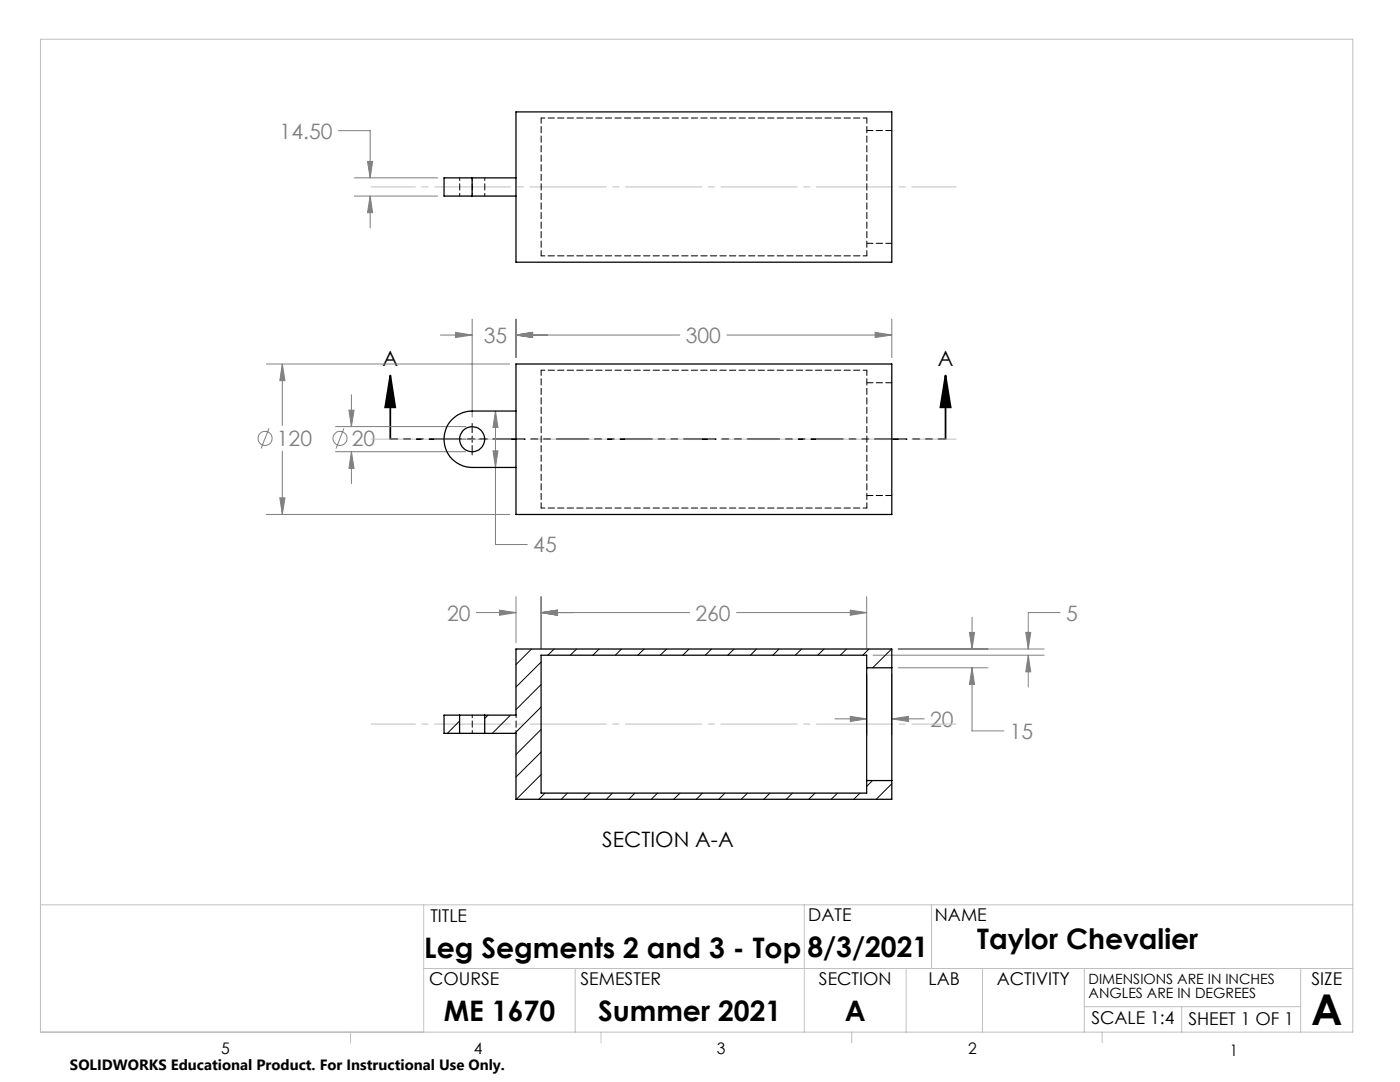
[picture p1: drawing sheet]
<svg xmlns="http://www.w3.org/2000/svg" width="279mm" height="216mm" viewBox="0 0 279 216" stroke-linecap="round" stroke-linejoin="round" font-family="sans-serif">
<g fill="none" stroke="#808080" stroke-width=".2">
<path d="M67.5 26.1h6.4v9.4M70.7 35.5h16.6M70.7 39.1h16.6M73.3 32.2h1.1l-.5 3.3zM73.9 39.1l.5 3.3h-1.1zM73.9 39.1v6.4M53.2 72.6h48.5M56.3 72.6v12.3M56.3 72.6l.6 3.4h-1.1zM70.1 78.8v6.3M87.9 66.9h6.3M90.9 66.3l3.3 .6-3.3 .4z"/>
<path d="M94.2 63.7v19.5M103 63.7v7.7M103 66.9h32.7M103 66.9l3.3-.6v1zM145.1 66.9h32.9M174.7 66.3l3.3 .6-3.3 .4zM178 63.7v7.7M53.7 85.4l-1.6 4.1M55.8 99.3h1.1l-.6 3.4zM56.3 90v12.7M67 85.1h26M67 90.1h26"/>
<path d="M68.7 85.4l-1.6 4.1M69.6 81.8h1.1l-.6 3.3zM70.1 90.1l.6 3.4h-1.1zM70.1 90.1v6.4M98.4 90h1l-.5 3.3zM98.9 82l.5 3.3h-1zM98.9 82v26.7h6.3M53.2 102.7h48.5M103 119.1v9.1M108 119.1v10.4M173 119.1v10.4M95.1 122.2h7.9"/>
<path d="M99.7 121.7l3.3 .5-3.3 .6zM108 122.2l3.3-.5v1.1zM108 122.2h29.6M147 122.2h26M169.7 121.7l3.3 .5-3.3 .6zM173 134.5v12.1M174.2 130.7h34.2M178 134.5v12.1M179.2 129.5h29.2M179.2 133.2h18M193.5 126.2h1l-.5 3.3zM194 133.2l.5 3.4h-1z"/>
<path d="M194 133.2v12.6h6.3M194 123.2v6.3M204.7 126.2h1l-.5 3.3zM205.2 130.7v6.4M205.2 130.7l.5 3.4h-1zM211.6 122.2h-6.4v7.3M166.6 143.4h6.4M169.7 142.9l3.3 .5-3.3 .6zM178 143.4l3.3-.5v1.1zM178 143.4h6.5"/>
<circle cx="52.9" cy="87.5" r="1.42"/>
<circle cx="67.8" cy="87.5" r="1.41"/>
</g>
<path d="M77.9 74.9l1 6.4h-2zM77.9 74.9v12.7M188.7 74.9l1 6.4h-2zM188.7 74.9v12.7" fill="none" stroke="#000" stroke-width=".35"/>
<path d="M91.1 87.6h1.9M93.6 87.6h1.3M94.2 84.5v1.9M94.2 87v1.3M94.2 88.9v1.9M95.5 87.6h1.9" fill="none" stroke="#000" stroke-width=".2"/>
<path d="M188.7 87.6h-110.8" fill="none" stroke="#000" stroke-width=".35" stroke-dasharray="6.3 1.3 1.3 1.3 1.3 1.3" stroke-dashoffset="4.9"/>
<path d="M74.1 37.3h116.7M74.1 87.6h116.7M74.1 144.5h116.7" fill="none" stroke="#c0c0c0" stroke-width=".2" stroke-dasharray="15.2 1.3 1.3 1.3" stroke-dashoffset="6.4"/>
<g fill="none" stroke="#c0c0c0" stroke-width=".2">
<path d="M8.1 7.8h261.9v198.2h-261.9zM8.1 180.6h261.9M84.6 180.6v25.4M84.6 193.3h185.4M114.8 193.3v12.7M160.5 180.6v25.4M180.8 193.3v12.7M185.9 180.6v12.7M196.1 193.3v12.7M216.4 193.3v12.7M259.6 193.3v12.7M70 206v2.1"/>
<path d="M119.9 206v2.1M170 206v2.1M216.4 200.9h43.2M220 206v2.1M235.8 200.9v5.1"/>
</g>
<path d="M188.7 74.9l1 6.4h-2zM77.9 74.9l1 6.4h-2z" fill="#000"/>
<path d="M98.9 82l.5 3.3h-1zM98.4 90h1l-.5 3.3zM69.6 81.8h1.1l-.6 3.3zM70.1 90.1l.6 3.4h-1.1zM56.3 72.6l.6 3.4h-1.1zM55.8 99.3h1.1l-.6 3.4zM103 66.9l3.3-.6v1zM174.7 66.3l3.3 .6-3.3 .4zM90.9 66.3l3.3 .6-3.3 .4zM103 66.9l3.3-.6v1zM73.3 32.2h1.1l-.5 3.3zM73.9 39.1l.5 3.3h-1.1zM169.7 142.9l3.3 .5-3.3 .6zM178 143.4l3.3-.5v1.1zM193.5 126.2h1l-.5 3.3zM194 133.2l.5 3.4h-1zM204.7 126.2h1l-.5 3.3zM205.2 130.7l.5 3.4h-1zM99.7 121.7l3.3 .5-3.3 .6zM108 122.2l3.3-.5v1.1zM108 122.2l3.3-.5v1.1zM169.7 121.7l3.3 .5-3.3 .6z" fill="#808080"/>
<g fill="none" stroke="#000" stroke-width=".25">
<path d="M94.2 35.5h-5.6v3.6h5.6M94.2 35.5h8.8M94.2 39.1h8.8M94.2 35.5v3.6M103 22.3h75v30h-75zM103 72.6h75v30.1h-75zM103 82h-8.8a5.6 5.6 0 0 0-5.6 5.6 5.6 5.6 0 0 0 5.6 5.7h8.8M173 133.2v22.6M173 133.2v-2.5h-65v27.6h65v-2.5M173 133.2h5M178 133.2v22.6M178 133.2v-3.7h-75v13.2h-6.3"/>
<path d="M91.7 142.7h5M91.7 146.3h5M91.7 142.7h-3.1v3.6h3.1M91.7 142.7v3.6M96.7 146.3h6.3v13.2h75v-3.7M96.7 142.7v3.6M173 155.8h5"/>
<circle cx="94.2" cy="87.6" r="2.51"/>
</g>
<path d="M108 51v-27.5M173 51v-27.5M108 101.4v-27.5M173 101.4v-27.5" fill="none" stroke="#000" stroke-width=".2" stroke-dasharray="1.3 .6" stroke-dashoffset=".2"/>
<path d="M173 23.5h-65M108 51h65M173 73.9h-65M108 101.4h65" fill="none" stroke="#000" stroke-width=".2" stroke-dasharray="1.3 .6" stroke-dashoffset=".5"/>
<path d="M178 26h-5M173 48.5h5M178 76.4h-5M173 98.9h5" fill="none" stroke="#000" stroke-width=".2" stroke-dasharray="1.3 .6"/>
<path d="M91.7 35.5v3.6M94.2 35.5v3.6M96.7 39.1v-3.6M94.2 146.3v-3.6M103 146.3v-3.6" fill="none" stroke="#000" stroke-width=".2" stroke-dasharray="1.3 .6" stroke-dashoffset=".7"/>
<g fill="none" stroke="#000" stroke-width=".2">
<path d="M106.1 129.5l-3.1 3.1M108 132.1l-5 5M108 136.6l-5 5M110.6 129.5l-1.3 1.2M115.1 129.5l-1.3 1.2M119.6 129.5l-1.3 1.2M124 129.5l-1.2 1.2M128.6 129.5l-1.3 1.2M133 129.5l-1.2 1.2M137.5 129.5l-1.2 1.2M142 129.5l-1.2 1.2M146.5 129.5l-1.3 1.2"/>
<path d="M151 129.5l-1.2 1.2M155.5 129.5l-1.3 1.2M160 129.5l-1.3 1.2M164.5 129.5l-1.3 1.2M168.9 129.5l-1.2 1.2M173.4 129.5l-1.2 1.2M177.9 129.5l-3.7 3.7M91.7 143.9l-2.4 2.4M97.4 142.7l-.7 .7M101.9 142.7l-3.7 3.6M108 141.1l-5.3 5.2M108 145.6l-5 5"/>
<path d="M108 150.1l-5 4.9M108 154.6l-5 4.9M108.8 158.3l-1.3 1.2M113.2 158.3l-1.2 1.2M117.8 158.3l-1.3 1.2M122.2 158.3l-1.2 1.2M126.7 158.3l-1.2 1.2M131.2 158.3l-1.2 1.2M135.7 158.3l-1.3 1.2M140.2 158.3l-1.2 1.2M144.7 158.3l-1.3 1.2M149.2 158.3l-1.3 1.2"/>
<path d="M153.7 158.3l-1.3 1.2M158.2 158.3l-1.3 1.2M162.7 158.3l-1.3 1.2M167.1 158.3l-1.2 1.2M171.6 158.3l-1.2 1.2M174.1 155.8l-1.1 1.1M178 156.4l-3.1 3.1"/>
</g>
<text font-size="8.5" x="261.7" y="204.6">A</text>
<g font-size="5.6">
<text x="84.7" y="191.2">Leg Segments 2 and 3 - Top</text>
<text x="161.1" y="191">8/3/2021</text>
<text x="195" y="189.5">Taylor Chevalier</text>
<text x="88.6" y="203.8">ME 1670</text>
<text x="119.4" y="203.7">Summer 2021</text>
<text x="168.6" y="203.7">A</text>
</g>
<g font-size="4.2" fill="#808080">
<text x="55.8" y="27.6">14.50</text>
<text x="96.6" y="68.4">35</text>
<text x="136.9" y="68.4">300</text>
<text x="55.2" y="89">120</text>
<text x="70.2" y="89">20</text>
<text x="106.4" y="110.2">45</text>
<text x="89.2" y="123.8">20</text>
<text x="138.8" y="123.8">260</text>
<text x="212.7" y="123.8">5</text>
<text x="185.6" y="145">20</text>
<text x="201.5" y="147.4">15</text>
</g>
<g font-size="4.2">
<text x="76.4" y="73.1">A</text>
<text x="187.2" y="73.1">A</text>
<text x="120.2" y="169">SECTION A-A</text>
</g>
<g font-size="3.5">
<text x="85.9" y="183.9">TITLE</text>
<text x="161.3" y="183.8">DATE</text>
<text x="186.6" y="183.8">NAME</text>
<text x="85.6" y="196.5">COURSE</text>
<text x="115.9" y="196.5">SEMESTER</text>
<text x="163.4" y="196.5">SECTION</text>
<text x="185.3" y="196.5">LAB</text>
<text x="198.9" y="196.5">ACTIVITY</text>
<text x="261.7" y="196.5">SIZE</text>
<text x="217.8" y="204.4">SCALE 1:4</text>
<text x="237.2" y="204.4">SHEET 1 OF 1</text>
</g>
<g font-size="3.2">
<text x="44.2" y="210.4">5</text>
<text x="94.6" y="210.3">4</text>
<text x="143.1" y="210.4">3</text>
<text x="193.2" y="210.3">2</text>
<text x="245.4" y="210.6">1</text>
</g>
<text font-size="3" x="14" y="213.5">SOLIDWORKS Educational Product. For Instructional Use Only.</text>
<g font-size="2.8">
<text x="217.2" y="196.4">DIMENSIONS ARE IN INCHES</text>
<text x="217.2" y="199.2">ANGLES ARE IN DEGREES</text>
</g>
</svg>
